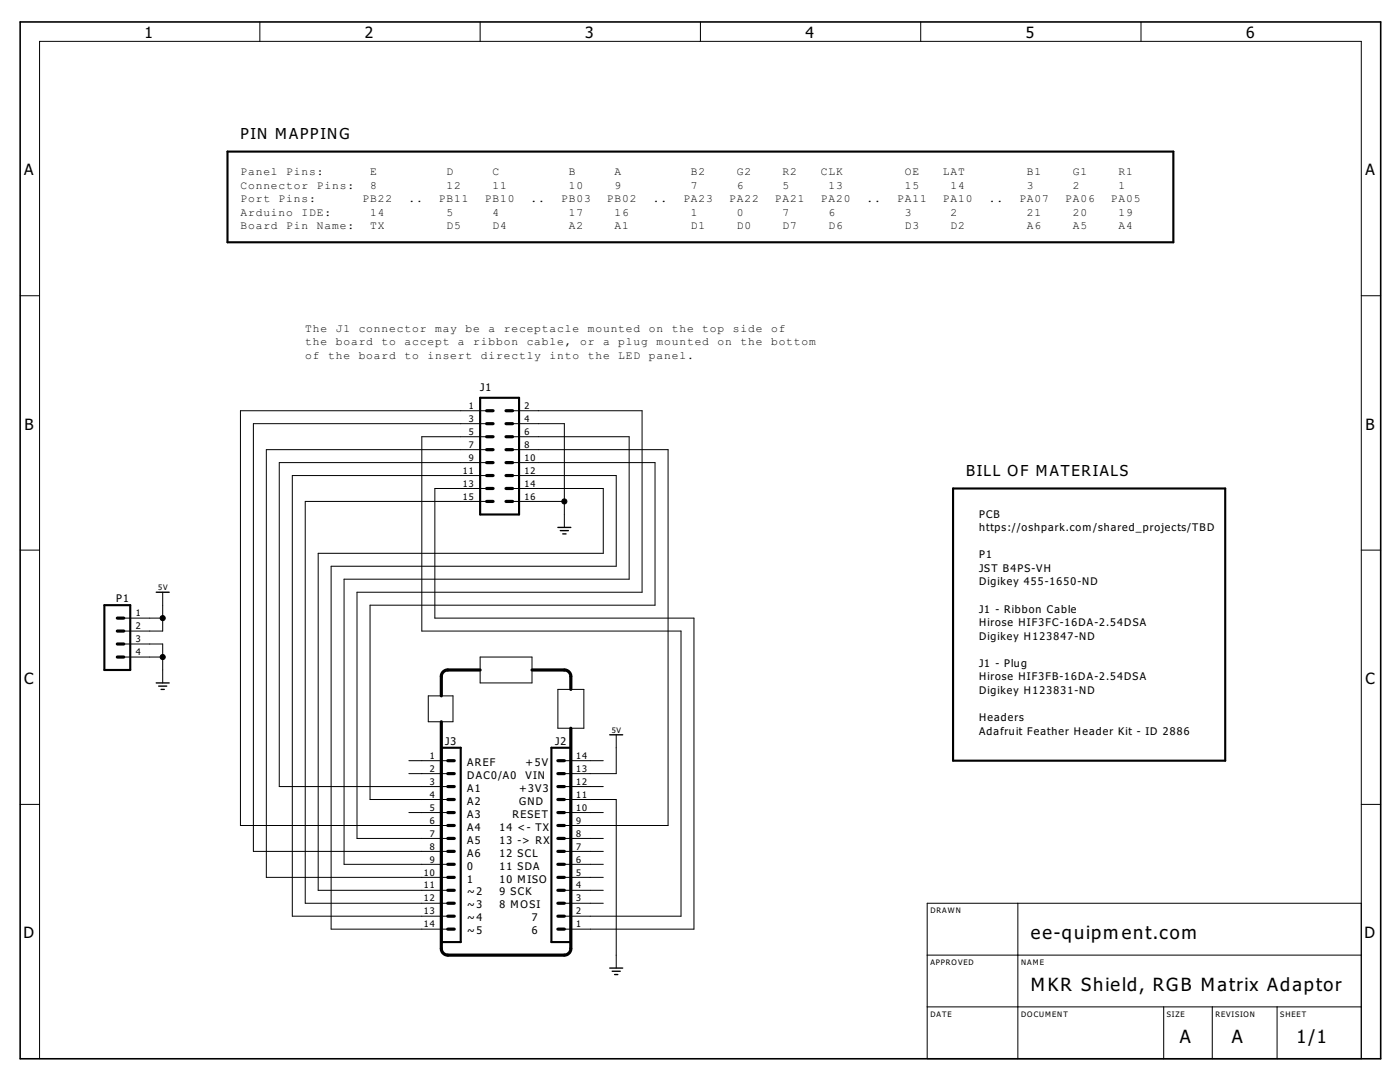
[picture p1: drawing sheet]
<svg xmlns="http://www.w3.org/2000/svg" width="279mm" height="216mm" viewBox="0 0 279 216" stroke-linecap="round" stroke-linejoin="round" font-family="sans-serif">
<path d="M45.4 30.2h188.8v18.1h-188.8zM95.8 79.4h7.8v23.3h-7.8zM190.2 97.5h54.3v54.3h-54.3zM20.8 120.8h5.2v12.9h-5.2zM88.1 149.2h3.8v38.8h-3.8zM110 149.2h3.9v38.8h-3.9z" fill="none" stroke="#000" stroke-width=".42"/>
<g fill="none" stroke="#000" stroke-width=".63">
<path d="M97.1 87.1h1.3M97.1 84.5h1.3M97.1 82h1.3M97.1 92.3h1.3M97.1 89.7h1.3M97.1 94.9h1.3M97.1 97.5h1.3M101 87.1h1.3M101 84.5h1.3M101 82h1.3M101 92.3h1.3M101 89.7h1.3"/>
<path d="M101 94.9h1.3M101 97.5h1.3M97.1 100.1h1.3M101 100.1h1.3M23.4 123.3h1.3M23.4 125.9h1.3M23.4 128.5h1.3M23.4 131.1h1.3M95.8 133.7h-6.4l-.8 .3-.5 .7v4.2M106.2 133.7h6.4l.6 .1 .4 .4 .3 .5v2.9M88.1 144v45.3l.2 .8 .5 .4 .6 .1h23.2l.6-.1 .6-.7 .1-.5v-44M89.4 159.5h1.3"/>
<path d="M89.4 157h1.3M89.4 154.4h1.3M89.4 151.8h1.3M111.3 159.5h1.3M111.3 157h1.3M111.3 154.4h1.3M111.3 151.8h1.3M89.4 175.1h1.3M89.4 177.7h1.3M89.4 172.5h1.3M89.4 169.9h1.3M89.4 167.3h1.3"/>
<path d="M89.4 164.7h1.3M89.4 162.1h1.3M111.3 175.1h1.3M111.3 177.7h1.3M111.3 172.5h1.3M111.3 169.9h1.3M111.3 167.3h1.3M111.3 164.7h1.3M111.3 162.1h1.3M89.4 180.2h1.3M89.4 182.8h1.3M89.4 185.4h1.3"/>
<path d="M111.3 180.2h1.3M111.3 182.8h1.3M111.3 185.4h1.3"/>
</g>
<g fill="none" stroke="#000" stroke-width=".2">
<path d="M51.9 4.4v3.9M95.8 4.4v3.9M139.8 4.4v3.9M183.7 4.4v3.9M227.7 4.4v3.9M4 59h3.9M271.7 59h3.8M97.1 82h-49.1v82.7h41.4M97.1 84.5h-46.5v85.4h38.8M97.1 87.1h-12.9v38.8h51.7v56.9h-23.3M97.1 89.7h-44v85.4h36.3M97.1 92.3h-41.4v64.7h33.7"/>
<path d="M97.1 94.9h-38.8v87.9h31.1M97.1 97.5h-10.3v25.8h51.7v62.1h-25.9M102.3 82h25.8v36.2h-56.9v49.1h18.2M102.3 84.5h10.3v20.7M102.3 87.1h23.3v28.5h-56.9v56.9h20.7M102.3 89.7h31v75h-20.7M102.3 92.3h28.4v28.5h-56.8v38.7h15.5M102.3 94.9h20.7v18.1h-56.9v72.4h23.3M102.3 97.5h18.1v12.9h-56.9v67.3h25.9M4 109.8h3.9M32.5 118.2v7.7h-7.8M97.1 100.1h-36.2v80.1h28.5"/>
<path d="M102.3 100.1h10.3M271.7 109.8h3.8M24.7 131.1h7.8M24.7 123.3h7.8M24.7 128.5h7.8v7.8M85.5 138.9h4.9v5.1h-4.9zM95.8 131.1h10.4v5.2h-10.4zM111.3 137.6h5.2v7.7h-5.2zM81.6 154.4h7.8M81.6 151.8h7.8M112.6 159.5h10.4v33.7M112.6 157h7.8"/>
<path d="M112.6 151.8h7.8M123 146.6v7.8h-10.4M4 160.5h3.9M81.6 162.1h7.8M112.6 177.7h7.8M112.6 175.1h7.8M112.6 172.5h7.8M112.6 169.9h7.8M112.6 167.3h7.8M112.6 162.1h7.8M271.7 160.5h3.8M112.6 180.2h7.8"/>
<path d="M185 190.6h86.7M203.1 180.2v31.1M271.7 180.2h-86.7v31.1h86.7v-203h-263.8v203M185 200.9h86.7M232.2 200.9v10.4M241.9 200.9v10.4M254.9 200.9v10.4"/>
</g>
<path d="M4 4.4h271.5v206.9h-271.5z" fill="none" stroke="#000" stroke-width=".32"/>
<path d="M31.2 118.2h2.6M111.3 105.2h2.6M111.8 105.9h1.6M112.3 106.5h.7M31.2 136.3h2.6M31.7 136.9h1.6M32.2 137.6h.6M121.7 146.6h2.6M121.7 193.2h2.6M122.2 193.8h1.6M122.7 194.5h.6" fill="none" stroke="#000" stroke-width=".28"/>
<g fill="#000" stroke="#000" stroke-width=".2">
<circle cx="112.6" cy="100.1" r=".51"/>
<circle cx="32.5" cy="123.3" r=".51"/>
<circle cx="32.5" cy="131.1" r=".51"/>
</g>
<g font-size="4.4">
<text x="205.7" y="187.3">ee-quipment.com</text>
<text x="205.7" y="197.7">MKR Shield, RGB Matrix Adaptor</text>
<text x="235.5" y="208">A</text>
<text x="245.8" y="208">A</text>
<text x="258.7" y="208">1/1</text>
</g>
<g font-size="3.7">
<text x="28.9" y="7.7">1</text>
<text x="72.8" y="7.7">2</text>
<text x="116.8" y="7.7">3</text>
<text x="160.8" y="7.7">4</text>
<text x="204.7" y="7.7">5</text>
<text x="248.7" y="7.7">6</text>
<text x="4.8" y="35">A</text>
<text x="272.5" y="35">A</text>
<text x="4.9" y="85.7">B</text>
<text x="272.5" y="85.7">B</text>
<text x="4.8" y="136.5">C</text>
<text x="272.5" y="136.5">C</text>
<text x="4.7" y="187.2">D</text>
<text x="272.3" y="187.2">D</text>
</g>
<g font-size="3.6">
<text x="48" y="27.7">PIN MAPPING</text>
<text x="192.8" y="94.9">BILL OF MATERIALS</text>
</g>
<g font-size="2.5">
<text x="48" y="34.9">Panel Pins:</text>
<text x="73.9" y="34.9">E</text>
<text x="89.1" y="34.9">D</text>
<text x="98.3" y="34.9">C</text>
<text x="113.5" y="34.9">B</text>
<text x="122.7" y="34.9">A</text>
<text x="137.9" y="34.9">B2</text>
<text x="147" y="34.9">G2</text>
<text x="156.2" y="34.9">R2</text>
<text x="163.8" y="34.9">CLK</text>
<text x="180.6" y="34.9">OE</text>
<text x="188.2" y="34.9">LAT</text>
<text x="205" y="34.9">B1</text>
<text x="214.1" y="34.9">G1</text>
<text x="223.2" y="34.9">R1</text>
<text x="48" y="37.6">Connector Pins:</text>
<text x="48" y="40.3">Port Pins:</text>
<text x="72.4" y="40.3">PB22</text>
<text x="73.9" y="37.6">8</text>
<text x="81.5" y="40.3">..</text>
<text x="87.6" y="40.3">PB11</text>
<text x="89.1" y="37.6">12</text>
<text x="96.8" y="40.3">PB10</text>
<text x="98.3" y="37.6">11</text>
<text x="105.9" y="40.3">..</text>
<text x="112" y="40.3">PB03</text>
<text x="113.5" y="37.6">10</text>
<text x="121.1" y="40.3">PB02</text>
<text x="122.7" y="37.6">9</text>
<text x="130.3" y="40.3">..</text>
<text x="136.4" y="40.3">PA23</text>
<text x="137.9" y="37.6">7</text>
<text x="145.5" y="40.3">PA22</text>
<text x="147" y="37.6">6</text>
<text x="154.7" y="40.3">PA21</text>
<text x="156.2" y="37.6">5</text>
<text x="163.8" y="40.3">PA20</text>
<text x="165.3" y="37.6">13</text>
<text x="173" y="40.3">..</text>
<text x="179" y="40.3">PA11</text>
<text x="180.6" y="37.6">15</text>
<text x="188.2" y="40.3">PA10</text>
<text x="189.7" y="37.6">14</text>
<text x="197.3" y="40.3">..</text>
<text x="203.4" y="40.3">PA07</text>
<text x="205" y="37.6">3</text>
<text x="212.6" y="40.3">PA06</text>
<text x="214.1" y="37.6">2</text>
<text x="221.7" y="40.3">PA05</text>
<text x="223.2" y="37.6">1</text>
<text x="48" y="43">Arduino IDE:</text>
<text x="48" y="45.8">Board Pin Name:</text>
<text x="73.9" y="43">14</text>
<text x="73.9" y="45.8">TX</text>
<text x="89.1" y="43">5</text>
<text x="89.1" y="45.8">D5</text>
<text x="98.3" y="43">4</text>
<text x="98.3" y="45.8">D4</text>
<text x="113.5" y="43">17</text>
<text x="113.5" y="45.8">A2</text>
<text x="122.7" y="43">16</text>
<text x="122.7" y="45.8">A1</text>
<text x="137.9" y="43">1</text>
<text x="137.9" y="45.8">D1</text>
<text x="147" y="43">0</text>
<text x="147" y="45.8">D0</text>
<text x="156.2" y="43">7</text>
<text x="156.2" y="45.8">D7</text>
<text x="165.3" y="43">6</text>
<text x="165.3" y="45.8">D6</text>
<text x="180.6" y="43">3</text>
<text x="180.6" y="45.8">D3</text>
<text x="189.7" y="43">2</text>
<text x="189.7" y="45.8">D2</text>
<text x="205" y="43">21</text>
<text x="205" y="45.8">A6</text>
<text x="214.1" y="43">20</text>
<text x="214.1" y="45.8">A5</text>
<text x="223.2" y="43">19</text>
<text x="223.2" y="45.8">A4</text>
<text x="60.9" y="66.2">The J1 connector may be a receptacle mounted on the top side of</text>
<text x="60.9" y="68.9">the board to accept a ribbon cable, or a plug mounted on the bottom</text>
<text x="60.9" y="71.6">of the board to insert directly into the LED panel.</text>
<text x="95.8" y="78.1">J1</text>
<text x="195.4" y="103.3">PCB</text>
<text x="195.4" y="106">https://oshpark.com/shared_projects/TBD</text>
<text x="195.4" y="111.4">P1</text>
<text x="195.4" y="114.1">JST B4PS-VH</text>
<text x="195.4" y="116.8">Digikey 455-1650-ND</text>
<text x="23.2" y="120.1">P1</text>
<text x="195.4" y="122.2">J1 - Ribbon Cable</text>
<text x="195.4" y="124.9">Hirose HIF3FC-16DA-2.54DSA</text>
<text x="195.4" y="127.6">Digikey H123847-ND</text>
<text x="195.4" y="133.1">J1 - Plug</text>
<text x="195.4" y="135.8">Hirose HIF3FB-16DA-2.54DSA</text>
<text x="195.4" y="138.5">Digikey H123831-ND</text>
<text x="195.4" y="143.9">Headers</text>
<text x="88.8" y="148.7">J3</text>
<text x="110.8" y="148.7">J2</text>
<text x="195.4" y="146.6">Adafruit Feather Header Kit - ID 2886</text>
<text x="93.2" y="152.8">AREF</text>
<text x="93.2" y="155.4">DAC0/A0</text>
<text x="104.9" y="152.8">+5V</text>
<text x="104.9" y="155.4">VIN</text>
<text x="93.2" y="158">A1</text>
<text x="93.2" y="160.6">A2</text>
<text x="103.6" y="158">+3V3</text>
<text x="103.6" y="160.6">GND</text>
<text x="93.2" y="163.2">A3</text>
<text x="93.2" y="165.7">A4</text>
<text x="99.7" y="165.7">14 &lt;- TX</text>
<text x="102.3" y="163.2">RESET</text>
<text x="93.2" y="168.3">A5</text>
<text x="93.2" y="170.9">A6</text>
<text x="93.2" y="173.5">0</text>
<text x="99.7" y="168.3">13 -&gt; RX</text>
<text x="99.7" y="170.9">12 SCL</text>
<text x="99.7" y="173.5">11 SDA</text>
<text x="93.2" y="176.1">1</text>
<text x="93.2" y="178.7">~2</text>
<text x="99.7" y="178.7">9 SCK</text>
<text x="99.7" y="176.1">10 MISO</text>
<text x="93.2" y="181.3">~3</text>
<text x="93.2" y="183.9">~4</text>
<text x="99.7" y="181.3">8 MOSI</text>
<text x="106.2" y="183.9">7</text>
<text x="93.2" y="186.4">~5</text>
<text x="106.2" y="186.4">6</text>
</g>
<g font-size="2.2">
<text x="93.6" y="81.6">1</text>
<text x="104.7" y="81.6">2</text>
<text x="93.6" y="84.2">3</text>
<text x="93.6" y="86.8">5</text>
<text x="93.6" y="89.4">7</text>
<text x="104.7" y="84.2">4</text>
<text x="104.7" y="86.8">6</text>
<text x="104.7" y="89.4">8</text>
<text x="92.4" y="94.5">11</text>
<text x="93.6" y="91.9">9</text>
<text x="104.7" y="91.9">10</text>
<text x="104.7" y="94.5">12</text>
<text x="92.4" y="97.1">13</text>
<text x="92.4" y="99.7">15</text>
<text x="104.7" y="97.1">14</text>
<text x="104.7" y="99.7">16</text>
<text x="27.1" y="123">1</text>
<text x="27.1" y="125.6">2</text>
<text x="27.1" y="128.1">3</text>
<text x="27.1" y="130.7">4</text>
<text x="85.8" y="151.4">1</text>
<text x="85.8" y="154">2</text>
<text x="115" y="154">13</text>
<text x="115" y="151.4">14</text>
<text x="85.8" y="156.6">3</text>
<text x="85.8" y="159.2">4</text>
<text x="85.8" y="161.8">5</text>
<text x="115" y="161.8">10</text>
<text x="115" y="159.2">11</text>
<text x="115" y="156.6">12</text>
<text x="85.8" y="164.4">6</text>
<text x="85.8" y="166.9">7</text>
<text x="115" y="166.9">8</text>
<text x="115" y="164.4">9</text>
<text x="85.8" y="169.5">8</text>
<text x="85.8" y="172.1">9</text>
<text x="115" y="172.1">6</text>
<text x="115" y="169.5">7</text>
<text x="84.6" y="174.7">10</text>
<text x="84.6" y="177.3">11</text>
<text x="84.6" y="179.9">12</text>
<text x="115" y="179.9">3</text>
<text x="115" y="177.3">4</text>
<text x="115" y="174.7">5</text>
<text x="84.6" y="182.5">13</text>
<text x="84.6" y="185">14</text>
<text x="115" y="185">1</text>
<text x="115" y="182.5">2</text>
</g>
<g font-size="1.8">
<text x="31.6" y="117.8">5V</text>
<text x="122.1" y="146.2">5V</text>
<text x="185.7" y="182.2">DRAWN</text>
<text x="185.7" y="192.5">APPROVED</text>
<text x="203.8" y="192.5">NAME</text>
<text x="185.7" y="202.9">DATE</text>
<text x="203.8" y="202.9">DOCUMENT</text>
<text x="232.9" y="202.9">SIZE</text>
<text x="242.6" y="202.9">REVISION</text>
<text x="255.5" y="202.9">SHEET</text>
</g>
</svg>
